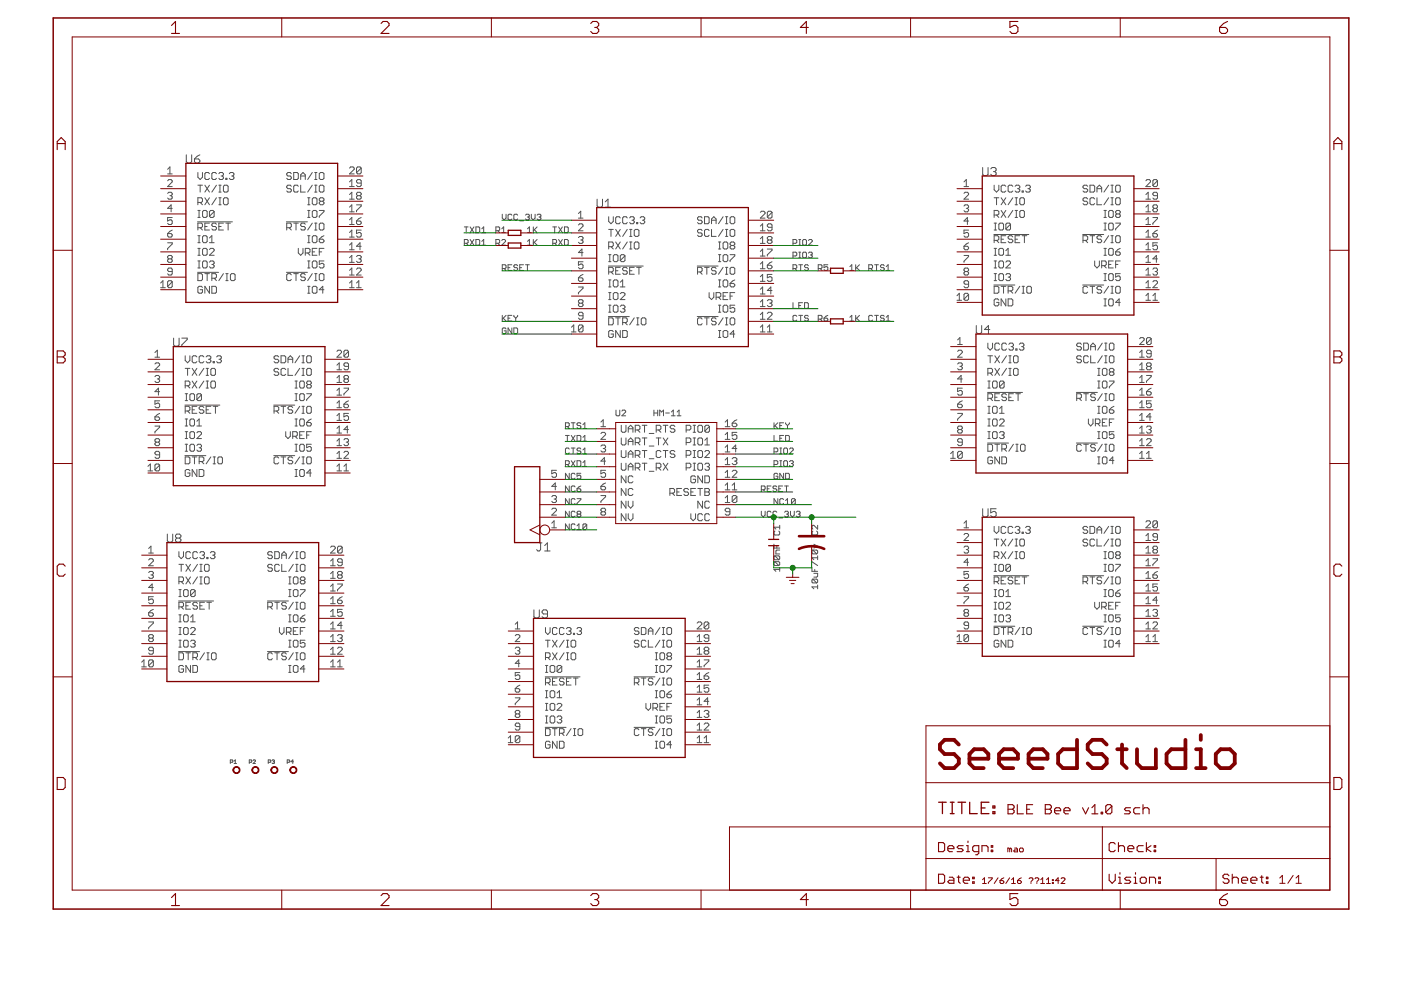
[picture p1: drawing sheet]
<?xml version="1.0" encoding="utf-8"?>
<!DOCTYPE eagle SYSTEM "eagle.dtd">
<eagle version="6.4">
<drawing>
<settings>
<setting alwaysvectorfont="yes"/>
<setting verticaltext="up"/>
</settings>
<grid distance="50" unitdist="mil" unit="mil" style="lines" multiple="1" display="yes" altdistance="25" altunitdist="mil" altunit="mil"/>
<schematic xreflabel="%F%N/%S.%C%R" xrefpart="/%S.%C%R">
<libraries>
<library name="moudle">
<symbols>
<symbol name="SEEEDSTUDIO_SCH_FRAME">
<wire x1="135.89" y1="3.81" x2="175.387" y2="3.81" width="0.1016" layer="94"/>
<wire x1="175.387" y1="3.81" x2="210.82" y2="3.81" width="0.1016" layer="94"/>
<wire x1="210.82" y1="3.81" x2="233.68" y2="3.81" width="0.1016" layer="94"/>
<wire x1="233.68" y1="3.81" x2="256.54" y2="3.81" width="0.1016" layer="94"/>
<wire x1="256.54" y1="3.81" x2="256.54" y2="10.16" width="0.1016" layer="94"/>
<wire x1="256.54" y1="10.16" x2="256.54" y2="16.51" width="0.1016" layer="94"/>
<wire x1="256.54" y1="16.51" x2="256.54" y2="25.4" width="0.1016" layer="94"/>
<wire x1="256.54" y1="25.4" x2="256.54" y2="36.83" width="0.1016" layer="94"/>
<wire x1="135.89" y1="3.81" x2="135.89" y2="10.16" width="0.1016" layer="94"/>
<wire x1="135.89" y1="10.16" x2="135.89" y2="16.51" width="0.1016" layer="94"/>
<wire x1="175.387" y1="36.83" x2="256.54" y2="36.83" width="0.1016" layer="94"/>
<wire x1="210.82" y1="3.81" x2="210.82" y2="10.16" width="0.1016" layer="94"/>
<wire x1="210.82" y1="10.16" x2="233.68" y2="10.16" width="0.1016" layer="94"/>
<wire x1="233.68" y1="10.16" x2="256.54" y2="10.16" width="0.1016" layer="94"/>
<wire x1="210.82" y1="10.16" x2="175.387" y2="10.16" width="0.1016" layer="94"/>
<wire x1="175.387" y1="10.16" x2="175.387" y2="3.81" width="0.1016" layer="94"/>
<wire x1="175.387" y1="10.16" x2="175.387" y2="16.51" width="0.1016" layer="94"/>
<wire x1="175.387" y1="16.51" x2="210.82" y2="16.51" width="0.1016" layer="94"/>
<wire x1="210.82" y1="16.51" x2="256.54" y2="16.51" width="0.1016" layer="94"/>
<wire x1="175.387" y1="16.51" x2="175.387" y2="25.4" width="0.1016" layer="94"/>
<wire x1="175.387" y1="25.4" x2="256.54" y2="25.4" width="0.1016" layer="94"/>
<wire x1="175.387" y1="25.4" x2="175.387" y2="36.83" width="0.1016" layer="94"/>
<text x="191.77" y="19.05" size="2.032" layer="94" font="vector" ratio="10">&gt;DRAWING_NAME</text>
<text x="246.38" y="5.08" size="1.778" layer="94" font="vector" ratio="10">&gt;SHEET</text>
<text x="234.95" y="5.08" size="2.032" layer="94" font="vector" ratio="10">Sheet:</text>
<text x="177.8" y="27.94" size="6.4516" layer="94" ratio="12">SeeedStudio</text>
<text x="177.8" y="19.05" size="2.54" layer="94" ratio="10">TITLE:</text>
<text x="177.8" y="11.43" size="2.032" layer="94" ratio="10">Design:</text>
<wire x1="210.82" y1="10.16" x2="210.82" y2="16.51" width="0.1016" layer="94"/>
<text x="212.09" y="11.43" size="2.032" layer="94" ratio="10">Check:</text>
<text x="177.8" y="5.08" size="2.032" layer="94" ratio="10">Date:</text>
<wire x1="135.89" y1="16.51" x2="175.26" y2="16.51" width="0.1016" layer="94"/>
<wire x1="233.68" y1="3.81" x2="233.68" y2="10.16" width="0.1016" layer="94"/>
<text x="212.09" y="5.08" size="2.032" layer="94" ratio="10">Vision:</text>
<frame x1="0" y1="0" x2="260.35" y2="179.07" columns="6" rows="4" layer="94"/>
<text x="186.69" y="5.08" size="1.27" layer="94" ratio="10">&gt;Last_date_time</text>
</symbol>
<symbol name="OPEN_BEE">
<wire x1="-15.24" y1="13.97" x2="15.24" y2="13.97" width="0.254" layer="94"/>
<wire x1="15.24" y1="13.97" x2="15.24" y2="-13.97" width="0.254" layer="94"/>
<wire x1="15.24" y1="-13.97" x2="-15.24" y2="-13.97" width="0.254" layer="94"/>
<wire x1="-15.24" y1="-13.97" x2="-15.24" y2="13.97" width="0.254" layer="94"/>
<text x="-15.24" y="13.97" size="1.778" layer="95">&gt;NAME</text>
<text x="5.08" y="13.97" size="1.778" layer="95">&gt;VALUE</text>
<pin name="VCC3.3" x="-20.32" y="11.43" length="middle"/>
<pin name="TX/IO" x="-20.32" y="8.89" length="middle"/>
<pin name="RX/IO" x="-20.32" y="6.35" length="middle"/>
<pin name="IO0" x="-20.32" y="3.81" length="middle"/>
<pin name="!RESET" x="-20.32" y="1.27" length="middle"/>
<pin name="IO1" x="-20.32" y="-1.27" length="middle"/>
<pin name="IO2" x="-20.32" y="-3.81" length="middle"/>
<pin name="IO3" x="-20.32" y="-6.35" length="middle"/>
<pin name="!DTR!/IO" x="-20.32" y="-8.89" length="middle"/>
<pin name="GND" x="-20.32" y="-11.43" length="middle"/>
<pin name="IO4" x="20.32" y="-11.43" length="middle" rot="R180"/>
<pin name="!CTS!/IO" x="20.32" y="-8.89" length="middle" rot="R180"/>
<pin name="IO5" x="20.32" y="-6.35" length="middle" rot="R180"/>
<pin name="VREF" x="20.32" y="-3.81" length="middle" rot="R180"/>
<pin name="IO6" x="20.32" y="-1.27" length="middle" rot="R180"/>
<pin name="!RTS!/IO" x="20.32" y="1.27" length="middle" rot="R180"/>
<pin name="IO7" x="20.32" y="3.81" length="middle" rot="R180"/>
<pin name="IO8" x="20.32" y="6.35" length="middle" rot="R180"/>
<pin name="SCL/IO" x="20.32" y="8.89" length="middle" rot="R180"/>
<pin name="SDA/IO" x="20.32" y="11.43" length="middle" rot="R180"/>
</symbol>
</symbols>
<devicesets>
<deviceset name="SEEEDSTUDIO_SCH_FRAME">
<gates>
<gate name="G$1" symbol="SEEEDSTUDIO_SCH_FRAME" x="0" y="0"/>
</gates>
<devices>
<device name="">
<technologies>
<technology name=""/>
</technologies>
</device>
</devices>
</deviceset>
<deviceset name="BEE-OPENBEE" prefix="U" uservalue="yes">
<gates>
<gate name="G$1" symbol="OPEN_BEE" x="0" y="0"/>
</gates>
<devices>
<device name="-SMD" package="20P-SMD-2.0-PRO">
<connects>
<connect gate="G$1" pin="!CTS!/IO" pad="12"/>
<connect gate="G$1" pin="!DTR!/IO" pad="9"/>
<connect gate="G$1" pin="!RESET" pad="5"/>
<connect gate="G$1" pin="!RTS!/IO" pad="16"/>
<connect gate="G$1" pin="GND" pad="10"/>
<connect gate="G$1" pin="IO0" pad="4"/>
<connect gate="G$1" pin="IO1" pad="6"/>
<connect gate="G$1" pin="IO2" pad="7"/>
<connect gate="G$1" pin="IO3" pad="8"/>
<connect gate="G$1" pin="IO4" pad="11"/>
<connect gate="G$1" pin="IO5" pad="13"/>
<connect gate="G$1" pin="IO6" pad="15"/>
<connect gate="G$1" pin="IO7" pad="17"/>
<connect gate="G$1" pin="IO8" pad="18"/>
<connect gate="G$1" pin="RX/IO" pad="3"/>
<connect gate="G$1" pin="SCL/IO" pad="19"/>
<connect gate="G$1" pin="SDA/IO" pad="20"/>
<connect gate="G$1" pin="TX/IO" pad="2"/>
<connect gate="G$1" pin="VCC3.3" pad="1"/>
<connect gate="G$1" pin="VREF" pad="14"/>
</connects>
<technologies>
<technology name=""/>
</technologies>
</device>
<device name="-PRO" package="20P-DIP-2.0-PRO">
<connects>
<connect gate="G$1" pin="!CTS!/IO" pad="12"/>
<connect gate="G$1" pin="!DTR!/IO" pad="9"/>
<connect gate="G$1" pin="!RESET" pad="5"/>
<connect gate="G$1" pin="!RTS!/IO" pad="16"/>
<connect gate="G$1" pin="GND" pad="10"/>
<connect gate="G$1" pin="IO0" pad="4"/>
<connect gate="G$1" pin="IO1" pad="6"/>
<connect gate="G$1" pin="IO2" pad="7"/>
<connect gate="G$1" pin="IO3" pad="8"/>
<connect gate="G$1" pin="IO4" pad="11"/>
<connect gate="G$1" pin="IO5" pad="13"/>
<connect gate="G$1" pin="IO6" pad="15"/>
<connect gate="G$1" pin="IO7" pad="17"/>
<connect gate="G$1" pin="IO8" pad="18"/>
<connect gate="G$1" pin="RX/IO" pad="3"/>
<connect gate="G$1" pin="SCL/IO" pad="19"/>
<connect gate="G$1" pin="SDA/IO" pad="20"/>
<connect gate="G$1" pin="TX/IO" pad="2"/>
<connect gate="G$1" pin="VCC3.3" pad="1"/>
<connect gate="G$1" pin="VREF" pad="14"/>
</connects>
<technologies>
<technology name=""/>
</technologies>
</device>
<device name="-DIP" package="20P-DIP-2.0">
<connects>
<connect gate="G$1" pin="!CTS!/IO" pad="12"/>
<connect gate="G$1" pin="!DTR!/IO" pad="9"/>
<connect gate="G$1" pin="!RESET" pad="5"/>
<connect gate="G$1" pin="!RTS!/IO" pad="16"/>
<connect gate="G$1" pin="GND" pad="10"/>
<connect gate="G$1" pin="IO0" pad="4"/>
<connect gate="G$1" pin="IO1" pad="6"/>
<connect gate="G$1" pin="IO2" pad="7"/>
<connect gate="G$1" pin="IO3" pad="8"/>
<connect gate="G$1" pin="IO4" pad="11"/>
<connect gate="G$1" pin="IO5" pad="13"/>
<connect gate="G$1" pin="IO6" pad="15"/>
<connect gate="G$1" pin="IO7" pad="17"/>
<connect gate="G$1" pin="IO8" pad="18"/>
<connect gate="G$1" pin="RX/IO" pad="3"/>
<connect gate="G$1" pin="SCL/IO" pad="19"/>
<connect gate="G$1" pin="SDA/IO" pad="20"/>
<connect gate="G$1" pin="TX/IO" pad="2"/>
<connect gate="G$1" pin="VCC3.3" pad="1"/>
<connect gate="G$1" pin="VREF" pad="14"/>
</connects>
<technologies>
<technology name=""/>
</technologies>
</device>
<device name="'SILK'" package="20-DIP-2.0-W/-SILK">
<connects>
<connect gate="G$1" pin="!CTS!/IO" pad="12"/>
<connect gate="G$1" pin="!DTR!/IO" pad="9"/>
<connect gate="G$1" pin="!RESET" pad="5"/>
<connect gate="G$1" pin="!RTS!/IO" pad="16"/>
<connect gate="G$1" pin="GND" pad="10"/>
<connect gate="G$1" pin="IO0" pad="4"/>
<connect gate="G$1" pin="IO1" pad="6"/>
<connect gate="G$1" pin="IO2" pad="7"/>
<connect gate="G$1" pin="IO3" pad="8"/>
<connect gate="G$1" pin="IO4" pad="11"/>
<connect gate="G$1" pin="IO5" pad="13"/>
<connect gate="G$1" pin="IO6" pad="15"/>
<connect gate="G$1" pin="IO7" pad="17"/>
<connect gate="G$1" pin="IO8" pad="18"/>
<connect gate="G$1" pin="RX/IO" pad="3"/>
<connect gate="G$1" pin="SCL/IO" pad="19"/>
<connect gate="G$1" pin="SDA/IO" pad="20"/>
<connect gate="G$1" pin="TX/IO" pad="2"/>
<connect gate="G$1" pin="VCC3.3" pad="1"/>
<connect gate="G$1" pin="VREF" pad="14"/>
</connects>
<technologies>
<technology name=""/>
</technologies>
</device>
</devices>
</deviceset>
</devicesets>
</library>
<library name="template">
<symbols>
<symbol name="HM-11">
<pin name="UART_RTS" x="-13.97" y="8.89" length="short"/>
<pin name="UART_TX" x="-13.97" y="6.35" length="short"/>
<pin name="UART_CTS" x="-13.97" y="3.81" length="short"/>
<pin name="UART_RX" x="-13.97" y="1.27" length="short"/>
<pin name="NC" x="-13.97" y="-1.27" length="short"/>
<pin name="NC@1" x="-13.97" y="-3.81" length="short"/>
<pin name="NV@2" x="-13.97" y="-6.35" length="short"/>
<pin name="NV@3" x="-13.97" y="-8.89" length="short"/>
<pin name="VCC" x="13.97" y="-8.89" length="short" rot="R180"/>
<pin name="NC@4" x="13.97" y="-6.35" length="short" rot="R180"/>
<pin name="RESETB" x="13.97" y="-3.81" length="short" rot="R180"/>
<pin name="GND" x="13.97" y="-1.27" length="short" rot="R180"/>
<pin name="PIO3" x="13.97" y="1.27" length="short" rot="R180"/>
<pin name="PIO2" x="13.97" y="3.81" length="short" rot="R180"/>
<pin name="PIO1" x="13.97" y="6.35" length="short" rot="R180"/>
<pin name="PIO0" x="13.97" y="8.89" length="short" rot="R180"/>
<wire x1="-10.16" y1="10.16" x2="10.16" y2="10.16" width="0.1524" layer="94"/>
<wire x1="10.16" y1="10.16" x2="10.16" y2="8.89" width="0.1524" layer="94"/>
<wire x1="10.16" y1="8.89" x2="10.16" y2="6.35" width="0.1524" layer="94"/>
<wire x1="10.16" y1="6.35" x2="10.16" y2="3.81" width="0.1524" layer="94"/>
<wire x1="10.16" y1="3.81" x2="10.16" y2="1.27" width="0.1524" layer="94"/>
<wire x1="10.16" y1="1.27" x2="10.16" y2="-1.27" width="0.1524" layer="94"/>
<wire x1="10.16" y1="-1.27" x2="10.16" y2="-3.81" width="0.1524" layer="94"/>
<wire x1="10.16" y1="-3.81" x2="10.16" y2="-6.35" width="0.1524" layer="94"/>
<wire x1="10.16" y1="-6.35" x2="10.16" y2="-8.89" width="0.1524" layer="94"/>
<wire x1="10.16" y1="-8.89" x2="10.16" y2="-10.16" width="0.1524" layer="94"/>
<wire x1="10.16" y1="-10.16" x2="-10.16" y2="-10.16" width="0.1524" layer="94"/>
<wire x1="-10.16" y1="-10.16" x2="-10.16" y2="-8.89" width="0.1524" layer="94"/>
<wire x1="-10.16" y1="-8.89" x2="-10.16" y2="-6.35" width="0.1524" layer="94"/>
<wire x1="-10.16" y1="-6.35" x2="-10.16" y2="-3.81" width="0.1524" layer="94"/>
<wire x1="-10.16" y1="-3.81" x2="-10.16" y2="-1.27" width="0.1524" layer="94"/>
<wire x1="-10.16" y1="-1.27" x2="-10.16" y2="1.27" width="0.1524" layer="94"/>
<wire x1="-10.16" y1="1.27" x2="-10.16" y2="3.81" width="0.1524" layer="94"/>
<wire x1="-10.16" y1="3.81" x2="-10.16" y2="6.35" width="0.1524" layer="94"/>
<wire x1="-10.16" y1="6.35" x2="-10.16" y2="8.89" width="0.1524" layer="94"/>
<wire x1="-10.16" y1="8.89" x2="-10.16" y2="10.16" width="0.1524" layer="94"/>
<wire x1="-11.43" y1="8.89" x2="-10.16" y2="8.89" width="0.1524" layer="94"/>
<wire x1="-11.43" y1="6.35" x2="-10.16" y2="6.35" width="0.1524" layer="94"/>
<wire x1="-11.43" y1="3.81" x2="-10.16" y2="3.81" width="0.1524" layer="94"/>
<wire x1="-11.43" y1="1.27" x2="-10.16" y2="1.27" width="0.1524" layer="94"/>
<wire x1="-11.43" y1="-1.27" x2="-10.16" y2="-1.27" width="0.1524" layer="94"/>
<wire x1="-11.43" y1="-3.81" x2="-10.16" y2="-3.81" width="0.1524" layer="94"/>
<wire x1="-11.43" y1="-6.35" x2="-10.16" y2="-6.35" width="0.1524" layer="94"/>
<wire x1="-11.43" y1="-8.89" x2="-10.16" y2="-8.89" width="0.1524" layer="94"/>
<wire x1="10.16" y1="-8.89" x2="11.43" y2="-8.89" width="0.1524" layer="94"/>
<wire x1="10.16" y1="-6.35" x2="11.43" y2="-6.35" width="0.1524" layer="94"/>
<wire x1="10.16" y1="-3.81" x2="11.43" y2="-3.81" width="0.1524" layer="94"/>
<wire x1="10.16" y1="-1.27" x2="11.43" y2="-1.27" width="0.1524" layer="94"/>
<wire x1="10.16" y1="1.27" x2="11.43" y2="1.27" width="0.1524" layer="94"/>
<wire x1="10.16" y1="3.81" x2="11.43" y2="3.81" width="0.1524" layer="94"/>
<wire x1="10.16" y1="6.35" x2="11.43" y2="6.35" width="0.1524" layer="94"/>
<wire x1="10.16" y1="8.89" x2="11.43" y2="8.89" width="0.1524" layer="94"/>
<text x="-10.16" y="11.43" size="1.27" layer="95" ratio="10">&gt;NAME</text>
<text x="-2.54" y="11.43" size="1.27" layer="96" ratio="10">&gt;VALUE</text>
</symbol>
</symbols>
<devicesets>
<deviceset name="HM-11" prefix="U" uservalue="yes">
<gates>
<gate name="G$1" symbol="HM-11" x="0" y="0"/>
</gates>
<devices>
<device name="" package="16P-18.5X13.5X0.8">
<connects>
<connect gate="G$1" pin="GND" pad="12"/>
<connect gate="G$1" pin="NC" pad="5"/>
<connect gate="G$1" pin="NC@1" pad="6"/>
<connect gate="G$1" pin="NC@4" pad="10"/>
<connect gate="G$1" pin="NV@2" pad="7"/>
<connect gate="G$1" pin="NV@3" pad="8"/>
<connect gate="G$1" pin="PIO0" pad="16"/>
<connect gate="G$1" pin="PIO1" pad="15"/>
<connect gate="G$1" pin="PIO2" pad="14"/>
<connect gate="G$1" pin="PIO3" pad="13"/>
<connect gate="G$1" pin="RESETB" pad="11"/>
<connect gate="G$1" pin="UART_CTS" pad="3"/>
<connect gate="G$1" pin="UART_RTS" pad="1"/>
<connect gate="G$1" pin="UART_RX" pad="4"/>
<connect gate="G$1" pin="UART_TX" pad="2"/>
<connect gate="G$1" pin="VCC" pad="9"/>
</connects>
<technologies>
<technology name=""/>
</technologies>
</device>
</devices>
</deviceset>
</devicesets>
</library>
<library name="Discrete">
<symbols>
<symbol name="R">
<wire x1="-1.27" y1="0.508" x2="1.27" y2="0.508" width="0.254" layer="94"/>
<wire x1="1.27" y1="0.508" x2="1.27" y2="-0.508" width="0.254" layer="94"/>
<wire x1="1.27" y1="-0.508" x2="-1.27" y2="-0.508" width="0.254" layer="94"/>
<wire x1="-1.27" y1="-0.508" x2="-1.27" y2="0.508" width="0.254" layer="94"/>
<text x="-3.81" y="0" size="1.27" layer="95" ratio="10">&gt;name</text>
<text x="2.54" y="0" size="1.27" layer="96" ratio="10">&gt;value</text>
<pin name="1" x="-3.81" y="0" visible="off" length="short" direction="pas" swaplevel="1"/>
<pin name="2" x="3.81" y="0" visible="off" length="short" direction="pas" swaplevel="1" rot="R180"/>
</symbol>
<symbol name="CAPACITOR">
<wire x1="-1.27" y1="2.54" x2="-1.27" y2="-2.54" width="0.508" layer="94"/>
<wire x1="1.27" y1="2.54" x2="1.27" y2="-2.54" width="0.508" layer="94" curve="47.924978"/>
<wire x1="1.27" y1="0" x2="0.635" y2="0" width="0.1524" layer="94"/>
<text x="-2.54" y="0" size="1.27" layer="93" ratio="10">+</text>
<text x="-3.81" y="0" size="1.27" layer="95" ratio="10">&gt;name</text>
<text x="0" y="0" size="1.27" layer="96" ratio="10">&gt;value</text>
<text x="1.27" y="0" size="1.27" layer="93" ratio="10">-</text>
<pin name="+" x="-3.81" y="0" visible="off" length="short" direction="pas"/>
<pin name="-" x="3.81" y="0" visible="off" length="short" direction="pas" rot="R180"/>
</symbol>
<symbol name="C">
<wire x1="-0.635" y1="-1.016" x2="-0.635" y2="0" width="0.254" layer="94"/>
<wire x1="-0.635" y1="0" x2="-0.635" y2="1.016" width="0.254" layer="94"/>
<wire x1="0.635" y1="1.016" x2="0.635" y2="0" width="0.254" layer="94"/>
<wire x1="0.635" y1="0" x2="0.635" y2="-1.016" width="0.254" layer="94"/>
<wire x1="-1.27" y1="0" x2="-0.635" y2="0" width="0.1524" layer="94"/>
<wire x1="0.635" y1="0" x2="1.27" y2="0" width="0.1524" layer="94"/>
<text x="-3.81" y="0" size="1.27" layer="95">&gt;name</text>
<text x="0" y="0" size="1.27" layer="96">&gt;value</text>
<pin name="1" x="-3.81" y="0" visible="off" length="short" direction="pas" swaplevel="1"/>
<pin name="2" x="3.81" y="0" visible="off" length="short" direction="pas" swaplevel="1" rot="R180"/>
</symbol>
<symbol name="MARK">
<circle x="0" y="0" radius="0.635" width="0.1524" layer="94"/>
<text x="-1.27" y="1.27" size="0.8128" layer="95" ratio="10">&gt;name</text>
</symbol>
</symbols>
<devicesets>
<deviceset name="R*" prefix="R" uservalue="yes">
<gates>
<gate name="R" symbol="R" x="0" y="0" swaplevel="1"/>
</gates>
<devices>
<device name="-0204/5" package="R0204/5">
<connects>
<connect gate="R" pin="1" pad="1"/>
<connect gate="R" pin="2" pad="2"/>
</connects>
<technologies>
<technology name=""/>
</technologies>
</device>
<device name="-0204/7" package="R0204/7">
<connects>
<connect gate="R" pin="1" pad="1"/>
<connect gate="R" pin="2" pad="2"/>
</connects>
<technologies>
<technology name=""/>
</technologies>
</device>
<device name="-0204V" package="R0204V">
<connects>
<connect gate="R" pin="1" pad="1"/>
<connect gate="R" pin="2" pad="2"/>
</connects>
<technologies>
<technology name=""/>
</technologies>
</device>
<device name="-0207/10" package="R0207/10">
<connects>
<connect gate="R" pin="1" pad="1"/>
<connect gate="R" pin="2" pad="2"/>
</connects>
<technologies>
<technology name=""/>
</technologies>
</device>
<device name="-0207/12" package="R0207/12">
<connects>
<connect gate="R" pin="1" pad="1"/>
<connect gate="R" pin="2" pad="2"/>
</connects>
<technologies>
<technology name=""/>
</technologies>
</device>
<device name="-0207/2V" package="R0207V">
<connects>
<connect gate="R" pin="1" pad="1"/>
<connect gate="R" pin="2" pad="2"/>
</connects>
<technologies>
<technology name=""/>
</technologies>
</device>
<device name="-0207/5V" package="R0207/5">
<connects>
<connect gate="R" pin="1" pad="1"/>
<connect gate="R" pin="2" pad="2"/>
</connects>
<technologies>
<technology name=""/>
</technologies>
</device>
<device name="-0207/7" package="R0207/7">
<connects>
<connect gate="R" pin="1" pad="1"/>
<connect gate="R" pin="2" pad="2"/>
</connects>
<technologies>
<technology name=""/>
</technologies>
</device>
<device name="-0309/10" package="R0309/10">
<connects>
<connect gate="R" pin="1" pad="1"/>
<connect gate="R" pin="2" pad="2"/>
</connects>
<technologies>
<technology name=""/>
</technologies>
</device>
<device name="-0309/12" package="R0309/12">
<connects>
<connect gate="R" pin="1" pad="1"/>
<connect gate="R" pin="2" pad="2"/>
</connects>
<technologies>
<technology name=""/>
</technologies>
</device>
<device name="-0309/15" package="R0309/15">
<connects>
<connect gate="R" pin="1" pad="1"/>
<connect gate="R" pin="2" pad="2"/>
</connects>
<technologies>
<technology name=""/>
</technologies>
</device>
<device name="-0309/20" package="R0309/20">
<connects>
<connect gate="R" pin="1" pad="1"/>
<connect gate="R" pin="2" pad="2"/>
</connects>
<technologies>
<technology name=""/>
</technologies>
</device>
<device name="-0309V" package="R0309V">
<connects>
<connect gate="R" pin="1" pad="1"/>
<connect gate="R" pin="2" pad="2"/>
</connects>
<technologies>
<technology name=""/>
</technologies>
</device>
<device name="-1206" package="R1206">
<connects>
<connect gate="R" pin="1" pad="1"/>
<connect gate="R" pin="2" pad="2"/>
</connects>
<technologies>
<technology name=""/>
</technologies>
</device>
<device name="-2512" package="R2512">
<connects>
<connect gate="R" pin="1" pad="1"/>
<connect gate="R" pin="2" pad="2"/>
</connects>
<technologies>
<technology name=""/>
</technologies>
</device>
<device name="-0821/27-5W" package="R0821/27">
<connects>
<connect gate="R" pin="1" pad="P$1"/>
<connect gate="R" pin="2" pad="P$2"/>
</connects>
<technologies>
<technology name=""/>
</technologies>
</device>
<device name="-0204SMD" package="R0204SMD">
<connects>
<connect gate="R" pin="1" pad="1"/>
<connect gate="R" pin="2" pad="2"/>
</connects>
<technologies>
<technology name=""/>
</technologies>
</device>
<device name="-0207SMD" package="R0207SMD">
<connects>
<connect gate="R" pin="1" pad="1"/>
<connect gate="R" pin="2" pad="2"/>
</connects>
<technologies>
<technology name=""/>
</technologies>
</device>
<device name="-0515" package="R0515/20.4">
<connects>
<connect gate="R" pin="1" pad="P$1"/>
<connect gate="R" pin="2" pad="P$2"/>
</connects>
<technologies>
<technology name=""/>
</technologies>
</device>
<device name="-0824/26-5W" package="R0824/26">
<connects>
<connect gate="R" pin="1" pad="1"/>
<connect gate="R" pin="2" pad="2"/>
</connects>
<technologies>
<technology name=""/>
</technologies>
</device>
<device name="-7519" package="R7519/60.4">
<connects>
<connect gate="R" pin="1" pad="1 2"/>
<connect gate="R" pin="2" pad="3 4"/>
</connects>
<technologies>
<technology name=""/>
</technologies>
</device>
<device name="-0402" package="R0402">
<connects>
<connect gate="R" pin="1" pad="1"/>
<connect gate="R" pin="2" pad="2"/>
</connects>
<technologies>
<technology name=""/>
</technologies>
</device>
<device name="-0603" package="R0603">
<connects>
<connect gate="R" pin="1" pad="1"/>
<connect gate="R" pin="2" pad="2"/>
</connects>
<technologies>
<technology name=""/>
</technologies>
</device>
<device name="-0805" package="R0805">
<connects>
<connect gate="R" pin="1" pad="1"/>
<connect gate="R" pin="2" pad="2"/>
</connects>
<technologies>
<technology name=""/>
</technologies>
</device>
</devices>
</deviceset>
<deviceset name="CAP*" prefix="C" uservalue="yes">
<gates>
<gate name="C" symbol="CAPACITOR" x="0" y="0"/>
</gates>
<devices>
<device name="-ELECTRO-A" package="ELECTRO-SMD-A-3.8MM">
<connects>
<connect gate="C" pin="+" pad="+"/>
<connect gate="C" pin="-" pad="-"/>
</connects>
<technologies>
<technology name=""/>
</technologies>
</device>
<device name="-ELECTRO-B" package="ELECTRO-SMD-B-4.8MM">
<connects>
<connect gate="C" pin="+" pad="+"/>
<connect gate="C" pin="-" pad="-"/>
</connects>
<technologies>
<technology name=""/>
</technologies>
</device>
<device name="-ELECTRO-C" package="ELECTRO-SMD-C-6MM">
<connects>
<connect gate="C" pin="+" pad="+"/>
<connect gate="C" pin="-" pad="-"/>
</connects>
<technologies>
<technology name=""/>
</technologies>
</device>
<device name="-ELECTRO-E" package="ELECTRO-SMD-E-7.8MM">
<connects>
<connect gate="C" pin="+" pad="+"/>
<connect gate="C" pin="-" pad="-"/>
</connects>
<technologies>
<technology name=""/>
</technologies>
</device>
<device name="-ELECTRO-F" package="ELECTRO-SMD-F-9.6MM">
<connects>
<connect gate="C" pin="+" pad="+"/>
<connect gate="C" pin="-" pad="-"/>
</connects>
<technologies>
<technology name=""/>
</technologies>
</device>
<device name="-ELECTRO-G" package="ELECTRO-SMD-G-10MM">
<connects>
<connect gate="C" pin="+" pad="+"/>
<connect gate="C" pin="-" pad="-"/>
</connects>
<technologies>
<technology name=""/>
</technologies>
</device>
<device name="-ELECTRO-D" package="ELECTRO-SMD-D-5.6MM">
<connects>
<connect gate="C" pin="+" pad="+"/>
<connect gate="C" pin="-" pad="-"/>
</connects>
<technologies>
<technology name=""/>
</technologies>
</device>
<device name="-AVX-A" package="AVX-A">
<connects>
<connect gate="C" pin="+" pad="+"/>
<connect gate="C" pin="-" pad="-"/>
</connects>
<technologies>
<technology name=""/>
</technologies>
</device>
<device name="-AVX-B" package="AVX-B">
<connects>
<connect gate="C" pin="+" pad="+"/>
<connect gate="C" pin="-" pad="-"/>
</connects>
<technologies>
<technology name=""/>
</technologies>
</device>
<device name="-AVX-C" package="AVX-C">
<connects>
<connect gate="C" pin="+" pad="+"/>
<connect gate="C" pin="-" pad="-"/>
</connects>
<technologies>
<technology name=""/>
</technologies>
</device>
<device name="-AVX-D" package="AVX-D">
<connects>
<connect gate="C" pin="+" pad="+"/>
<connect gate="C" pin="-" pad="-"/>
</connects>
<technologies>
<technology name=""/>
</technologies>
</device>
<device name="-AVX-E" package="AVX-E">
<connects>
<connect gate="C" pin="+" pad="+"/>
<connect gate="C" pin="-" pad="-"/>
</connects>
<technologies>
<technology name=""/>
</technologies>
</device>
<device name="-AVX-V" package="AVX-V">
<connects>
<connect gate="C" pin="+" pad="+"/>
<connect gate="C" pin="-" pad="-"/>
</connects>
<technologies>
<technology name=""/>
</technologies>
</device>
<device name="-UC20/5.08" package="ELECTRO-20.5MM">
<connects>
<connect gate="C" pin="+" pad="+"/>
<connect gate="C" pin="-" pad="-"/>
</connects>
<technologies>
<technology name=""/>
</technologies>
</device>
<device name="-UC13/5.08" package="ELECTRO-13.5MM">
<connects>
<connect gate="C" pin="+" pad="+"/>
<connect gate="C" pin="-" pad="-"/>
</connects>
<technologies>
<technology name=""/>
</technologies>
</device>
<device name="-1210" package="1210">
<connects>
<connect gate="C" pin="+" pad="+"/>
<connect gate="C" pin="-" pad="-"/>
</connects>
<technologies>
<technology name=""/>
</technologies>
</device>
<device name="-D11.36/5.08" package="ELECTRO-11.36MM">
<connects>
<connect gate="C" pin="+" pad="+"/>
<connect gate="C" pin="-" pad="-"/>
</connects>
<technologies>
<technology name=""/>
</technologies>
</device>
<device name="-D8.6/3.81" package="ELECTRO-8.6MM">
<connects>
<connect gate="C" pin="+" pad="+"/>
<connect gate="C" pin="-" pad="-"/>
</connects>
<technologies>
<technology name=""/>
</technologies>
</device>
<device name="-2512" package="2512L">
<connects>
<connect gate="C" pin="+" pad="+"/>
<connect gate="C" pin="-" pad="-"/>
</connects>
<technologies>
<technology name=""/>
</technologies>
</device>
<device name="-D5.3/2.0" package="ELECTRO-5.3MM">
<connects>
<connect gate="C" pin="+" pad="+"/>
<connect gate="C" pin="-" pad="-"/>
</connects>
<technologies>
<technology name=""/>
</technologies>
</device>
<device name="-D20.5/5.1" package="ELECTROLYTIC-20.5MM">
<connects>
<connect gate="C" pin="+" pad="+"/>
<connect gate="C" pin="-" pad="-"/>
</connects>
<technologies>
<technology name=""/>
</technologies>
</device>
<device name="-D8.2/3.05" package="ELECTRO-8.2MM">
<connects>
<connect gate="C" pin="+" pad="1"/>
<connect gate="C" pin="-" pad="2"/>
</connects>
<technologies>
<technology name=""/>
</technologies>
</device>
</devices>
</deviceset>
<deviceset name="C*" prefix="C" uservalue="yes">
<gates>
<gate name="C" symbol="C" x="0" y="0" swaplevel="1"/>
</gates>
<devices>
<device name="-0402" package="C0402">
<connects>
<connect gate="C" pin="1" pad="1"/>
<connect gate="C" pin="2" pad="2"/>
</connects>
<technologies>
<technology name=""/>
</technologies>
</device>
<device name="-0603" package="C0603">
<connects>
<connect gate="C" pin="1" pad="1"/>
<connect gate="C" pin="2" pad="2"/>
</connects>
<technologies>
<technology name=""/>
</technologies>
</device>
<device name="-0805" package="C0805">
<connects>
<connect gate="C" pin="1" pad="1"/>
<connect gate="C" pin="2" pad="2"/>
</connects>
<technologies>
<technology name=""/>
</technologies>
</device>
<device name="-0512" package="C0512/10.18">
<connects>
<connect gate="C" pin="1" pad="P$1"/>
<connect gate="C" pin="2" pad="P$2"/>
</connects>
<technologies>
<technology name=""/>
</technologies>
</device>
<device name="'2.54'" package="CERAMIC-2.54">
<connects>
<connect gate="C" pin="1" pad="1"/>
<connect gate="C" pin="2" pad="2"/>
</connects>
<technologies>
<technology name=""/>
</technologies>
</device>
<device name="'5.08'" package="CERAMIC-5.08">
<connects>
<connect gate="C" pin="1" pad="1"/>
<connect gate="C" pin="2" pad="2"/>
</connects>
<technologies>
<technology name=""/>
</technologies>
</device>
<device name="-1206" package="C1206">
<connects>
<connect gate="C" pin="1" pad="1"/>
<connect gate="C" pin="2" pad="2"/>
</connects>
<technologies>
<technology name=""/>
</technologies>
</device>
<device name="-1210" package="C1210">
<connects>
<connect gate="C" pin="1" pad="1"/>
<connect gate="C" pin="2" pad="2"/>
</connects>
<technologies>
<technology name=""/>
</technologies>
</device>
</devices>
</deviceset>
<deviceset name="PAD-MARK" prefix="P" uservalue="yes">
<gates>
<gate name="G$1" symbol="MARK" x="0" y="0"/>
</gates>
<devices>
<device name="" package="ROUND-MARK-1.0">
<technologies>
<technology name="">
<attribute name="PARTNO" value="DNP"/>
</technology>
</technologies>
</device>
</devices>
</deviceset>
</devicesets>
</library>
<library name="Connector ">
<symbols>
<symbol name="CK_1X5">
<wire x1="-2.54" y1="7.62" x2="2.54" y2="7.62" width="0.254" layer="94"/>
<wire x1="2.54" y1="7.62" x2="2.54" y2="-7.62" width="0.254" layer="94"/>
<wire x1="2.54" y1="-7.62" x2="-2.54" y2="-7.62" width="0.254" layer="94"/>
<wire x1="-2.54" y1="-7.62" x2="-2.54" y2="7.62" width="0.254" layer="94"/>
<text x="-5.08" y="7.62" size="1.778" layer="95">&gt;name</text>
<text x="1.27" y="-5.08" size="1.778" layer="96" rot="R90">&gt;value</text>
<pin name="1" x="-7.62" y="5.08" visible="pad" length="middle" function="dotclk"/>
<pin name="2" x="-7.62" y="2.54" visible="pad" length="middle"/>
<pin name="3" x="-7.62" y="0" visible="pad" length="middle"/>
<pin name="4" x="-7.62" y="-2.54" visible="pad" length="middle"/>
<pin name="5" x="-7.62" y="-5.08" visible="pad" length="middle"/>
</symbol>
</symbols>
<devicesets>
<deviceset name="HEADER-5P" prefix="J" uservalue="yes">
<gates>
<gate name="G$1" symbol="CK_1X5" x="0" y="0"/>
</gates>
<devices>
<device name="-2.54" package="5P-2.54">
<connects>
<connect gate="G$1" pin="1" pad="1"/>
<connect gate="G$1" pin="2" pad="2"/>
<connect gate="G$1" pin="3" pad="3"/>
<connect gate="G$1" pin="4" pad="4"/>
<connect gate="G$1" pin="5" pad="5"/>
</connects>
<technologies>
<technology name=""/>
</technologies>
</device>
<device name="-90D" package="5P-2.54-90D">
<connects>
<connect gate="G$1" pin="1" pad="1"/>
<connect gate="G$1" pin="2" pad="2"/>
<connect gate="G$1" pin="3" pad="3"/>
<connect gate="G$1" pin="4" pad="4"/>
<connect gate="G$1" pin="5" pad="5"/>
</connects>
<technologies>
<technology name=""/>
</technologies>
</device>
<device name="-2.0" package="5P-2.0">
<connects>
<connect gate="G$1" pin="1" pad="1"/>
<connect gate="G$1" pin="2" pad="2"/>
<connect gate="G$1" pin="3" pad="3"/>
<connect gate="G$1" pin="4" pad="4"/>
<connect gate="G$1" pin="5" pad="5"/>
</connects>
<technologies>
<technology name=""/>
</technologies>
</device>
<device name="-SMD2.0" package="5P-2.0-SMD">
<connects>
<connect gate="G$1" pin="1" pad="1"/>
<connect gate="G$1" pin="2" pad="2"/>
<connect gate="G$1" pin="3" pad="3"/>
<connect gate="G$1" pin="4" pad="4"/>
<connect gate="G$1" pin="5" pad="5"/>
</connects>
<technologies>
<technology name=""/>
</technologies>
</device>
<device name="-SMD2.54" package="5P-2.54-SMD">
<connects>
<connect gate="G$1" pin="1" pad="1"/>
<connect gate="G$1" pin="2" pad="2"/>
<connect gate="G$1" pin="3" pad="3"/>
<connect gate="G$1" pin="4" pad="4"/>
<connect gate="G$1" pin="5" pad="5"/>
</connects>
<technologies>
<technology name=""/>
</technologies>
</device>
</devices>
</deviceset>
</devicesets>
</library>
<library name="Power or GND ">
<symbols>
<symbol name="GND_POWER">
<wire x1="-1.27" y1="-0.635" x2="0" y2="-0.635" width="0.1524" layer="94"/>
<wire x1="0" y1="-0.635" x2="1.27" y2="-0.635" width="0.1524" layer="94"/>
<wire x1="-0.635" y1="-1.27" x2="0.635" y2="-1.27" width="0.1524" layer="94"/>
<wire x1="-0.3175" y1="-1.905" x2="0.3175" y2="-1.905" width="0.1524" layer="94"/>
<pin name="GND" x="0" y="0" visible="off" length="point" direction="sup" rot="R270"/>
<wire x1="0" y1="0" x2="0" y2="-0.635" width="0.1524" layer="94"/>
<text x="-1.905" y="-3.175" size="0.8128" layer="96">&gt;VALUE</text>
</symbol>
</symbols>
<devicesets>
<deviceset name="GND_POWER" uservalue="yes">
<gates>
<gate name="G$1" symbol="GND_POWER" x="0" y="0"/>
</gates>
<devices>
<device name="">
<technologies>
<technology name=""/>
</technologies>
</device>
</devices>
</deviceset>
</devicesets>
</library>
</libraries>
<attributes>
</attributes>
<variantdefs>
</variantdefs>
<classes>
<class number="0" name="default" width="0.1524" drill="0.3048">
<clearance class="0" value="0.1524"/>
</class>
</classes>
<parts>
<part name="U$28" library="moudle" deviceset="SEEEDSTUDIO_SCH_FRAME" device=""/>
<part name="U1" library="moudle" deviceset="BEE-OPENBEE" device="-DIP"/>
<part name="U2" library="template" deviceset="HM-11" device="" value="HM-11"/>
<part name="R1" library="Discrete" deviceset="R*" device="-0603" value="1K"/>
<part name="R2" library="Discrete" deviceset="R*" device="-0603" value="1K"/>
<part name="C2" library="Discrete" deviceset="CAP*" device="-AVX-A" value="10uF/10v"/>
<part name="U$1" library="Power or GND " deviceset="GND_POWER" device=""/>
<part name="C1" library="Discrete" deviceset="C*" device="-0603" value="100nF"/>
<part name="J1" library="Connector " deviceset="HEADER-5P" device="-2.0"/>
<part name="R5" library="Discrete" deviceset="R*" device="-0603" value="1K"/>
<part name="R6" library="Discrete" deviceset="R*" device="-0603" value="1K"/>
<part name="U3" library="moudle" deviceset="BEE-OPENBEE" device="-DIP"/>
<part name="U4" library="moudle" deviceset="BEE-OPENBEE" device="-DIP"/>
<part name="U5" library="moudle" deviceset="BEE-OPENBEE" device="-DIP"/>
<part name="U6" library="moudle" deviceset="BEE-OPENBEE" device="-DIP"/>
<part name="U7" library="moudle" deviceset="BEE-OPENBEE" device="-DIP"/>
<part name="U8" library="moudle" deviceset="BEE-OPENBEE" device="-DIP"/>
<part name="U9" library="moudle" deviceset="BEE-OPENBEE" device="-DIP"/>
<part name="P1" library="Discrete" deviceset="PAD-MARK" device=""/>
<part name="P2" library="Discrete" deviceset="PAD-MARK" device=""/>
<part name="P3" library="Discrete" deviceset="PAD-MARK" device=""/>
<part name="P4" library="Discrete" deviceset="PAD-MARK" device=""/>
</parts>
<sheets>
<sheet>
<plain>
<text x="307.34" y="44.45" size="1.27" layer="94" ratio="10">mao</text>
</plain>
<instances>
<instance part="U$28" gate="G$1" x="115.57" y="33.02"/>
<instance part="U1" gate="G$1" x="240.03" y="160.02"/>
<instance part="U2" gate="G$1" x="238.76" y="120.65"/>
<instance part="R1" gate="R" x="208.28" y="168.91"/>
<instance part="R2" gate="R" x="208.28" y="166.37"/>
<instance part="C2" gate="C" x="267.97" y="106.68" rot="R270"/>
<instance part="U$1" gate="G$1" x="264.16" y="100.33"/>
<instance part="C1" gate="C" x="260.35" y="106.68" rot="R270"/>
<instance part="J1" gate="G$1" x="210.82" y="114.3" rot="R180"/>
<instance part="R5" gate="R" x="273.05" y="161.29"/>
<instance part="R6" gate="R" x="273.05" y="151.13"/>
<instance part="U3" gate="G$1" x="317.5" y="166.37"/>
<instance part="U4" gate="G$1" x="316.23" y="134.62"/>
<instance part="U5" gate="G$1" x="317.5" y="97.79"/>
<instance part="U6" gate="G$1" x="157.48" y="168.91"/>
<instance part="U7" gate="G$1" x="154.94" y="132.08"/>
<instance part="U8" gate="G$1" x="153.67" y="92.71"/>
<instance part="U9" gate="G$1" x="227.33" y="77.47"/>
<instance part="P1" gate="G$1" x="152.4" y="60.96"/>
<instance part="P2" gate="G$1" x="156.21" y="60.96"/>
<instance part="P3" gate="G$1" x="160.02" y="60.96"/>
<instance part="P4" gate="G$1" x="163.83" y="60.96"/>
</instances>
<busses>
</busses>
<nets>
<net name="VCC_3V3" class="0">
<segment>
<pinref part="U1" gate="G$1" pin="VCC3.3"/>
<wire x1="219.71" y1="171.45" x2="205.74" y2="171.45" width="0.1524" layer="91"/>
<label x="205.74" y="171.45" size="1.27" layer="95" ratio="10"/>
</segment>
<segment>
<pinref part="U2" gate="G$1" pin="VCC"/>
<label x="257.81" y="111.76" size="1.27" layer="95" ratio="10"/>
<wire x1="252.73" y1="111.76" x2="260.35" y2="111.76" width="0.1524" layer="91"/>
<wire x1="260.35" y1="111.76" x2="267.97" y2="111.76" width="0.1524" layer="91"/>
<wire x1="267.97" y1="111.76" x2="276.86" y2="111.76" width="0.1524" layer="91"/>
<wire x1="260.35" y1="110.49" x2="260.35" y2="111.76" width="0.1524" layer="91"/>
<junction x="260.35" y="111.76"/>
<pinref part="C2" gate="C" pin="+"/>
<wire x1="267.97" y1="110.49" x2="267.97" y2="111.76" width="0.1524" layer="91"/>
<junction x="267.97" y="111.76"/>
<pinref part="C1" gate="C" pin="1"/>
</segment>
</net>
<net name="GND" class="0">
<segment>
<pinref part="U1" gate="G$1" pin="GND"/>
<wire x1="219.71" y1="148.59" x2="205.74" y2="148.59" width="0.1524" layer="91"/>
<label x="205.74" y="148.59" size="1.27" layer="95" ratio="10"/>
</segment>
<segment>
<pinref part="U2" gate="G$1" pin="GND"/>
<wire x1="252.73" y1="119.38" x2="264.16" y2="119.38" width="0.1524" layer="91"/>
<label x="260.35" y="119.38" size="1.27" layer="95" ratio="10"/>
</segment>
<segment>
<wire x1="260.35" y1="102.87" x2="260.35" y2="101.6" width="0.1524" layer="91"/>
<pinref part="C2" gate="C" pin="-"/>
<wire x1="260.35" y1="101.6" x2="264.16" y2="101.6" width="0.1524" layer="91"/>
<wire x1="264.16" y1="101.6" x2="267.97" y2="101.6" width="0.1524" layer="91"/>
<wire x1="267.97" y1="101.6" x2="267.97" y2="102.87" width="0.1524" layer="91"/>
<pinref part="U$1" gate="G$1" pin="GND"/>
<wire x1="264.16" y1="101.6" x2="264.16" y2="100.33" width="0.1524" layer="91"/>
<junction x="264.16" y="101.6"/>
<pinref part="C1" gate="C" pin="2"/>
</segment>
</net>
<net name="TXD1" class="0">
<segment>
<label x="198.12" y="168.91" size="1.27" layer="95" ratio="10"/>
<pinref part="R1" gate="R" pin="1"/>
<wire x1="204.47" y1="168.91" x2="198.12" y2="168.91" width="0.1524" layer="91"/>
</segment>
<segment>
<pinref part="U2" gate="G$1" pin="UART_TX"/>
<wire x1="224.79" y1="127" x2="218.44" y2="127" width="0.1524" layer="91"/>
<label x="218.44" y="127" size="1.27" layer="95" ratio="10"/>
</segment>
</net>
<net name="RXD1" class="0">
<segment>
<label x="198.12" y="166.37" size="1.27" layer="95" ratio="10"/>
<pinref part="R2" gate="R" pin="1"/>
<wire x1="204.47" y1="166.37" x2="198.12" y2="166.37" width="0.1524" layer="91"/>
</segment>
<segment>
<pinref part="U2" gate="G$1" pin="UART_RX"/>
<wire x1="224.79" y1="121.92" x2="218.44" y2="121.92" width="0.1524" layer="91"/>
<label x="218.44" y="121.92" size="1.27" layer="95" ratio="10"/>
</segment>
</net>
<net name="RESET" class="0">
<segment>
<pinref part="U1" gate="G$1" pin="!RESET"/>
<wire x1="219.71" y1="161.29" x2="205.74" y2="161.29" width="0.1524" layer="91"/>
<label x="205.74" y="161.29" size="1.27" layer="95" ratio="10"/>
</segment>
<segment>
<pinref part="U2" gate="G$1" pin="RESETB"/>
<wire x1="252.73" y1="116.84" x2="264.16" y2="116.84" width="0.1524" layer="91"/>
<label x="257.81" y="116.84" size="1.27" layer="95" ratio="10"/>
</segment>
</net>
<net name="KEY" class="0">
<segment>
<pinref part="U2" gate="G$1" pin="PIO0"/>
<wire x1="252.73" y1="129.54" x2="264.16" y2="129.54" width="0.1524" layer="91"/>
<label x="260.35" y="129.54" size="1.27" layer="95" ratio="10"/>
</segment>
<segment>
<pinref part="U1" gate="G$1" pin="!DTR!/IO"/>
<wire x1="219.71" y1="151.13" x2="205.74" y2="151.13" width="0.1524" layer="91"/>
<label x="205.74" y="151.13" size="1.27" layer="95" ratio="10"/>
</segment>
</net>
<net name="LED" class="0">
<segment>
<pinref part="U2" gate="G$1" pin="PIO1"/>
<wire x1="252.73" y1="127" x2="264.16" y2="127" width="0.1524" layer="91"/>
<label x="260.35" y="127" size="1.27" layer="95" ratio="10"/>
</segment>
<segment>
<pinref part="U1" gate="G$1" pin="IO5"/>
<wire x1="260.35" y1="153.67" x2="269.24" y2="153.67" width="0.1524" layer="91"/>
<label x="264.16" y="153.67" size="1.27" layer="95" ratio="10"/>
</segment>
</net>
<net name="RTS" class="0">
<segment>
<pinref part="U1" gate="G$1" pin="!RTS!/IO"/>
<wire x1="260.35" y1="161.29" x2="269.24" y2="161.29" width="0.1524" layer="91"/>
<label x="264.16" y="161.29" size="1.27" layer="95" ratio="10"/>
<pinref part="R5" gate="R" pin="1"/>
</segment>
</net>
<net name="CTS" class="0">
<segment>
<pinref part="U1" gate="G$1" pin="!CTS!/IO"/>
<wire x1="260.35" y1="151.13" x2="269.24" y2="151.13" width="0.1524" layer="91"/>
<label x="264.16" y="151.13" size="1.27" layer="95" ratio="10"/>
<pinref part="R6" gate="R" pin="1"/>
</segment>
</net>
<net name="PIO2" class="0">
<segment>
<pinref part="U2" gate="G$1" pin="PIO2"/>
<wire x1="252.73" y1="124.46" x2="264.16" y2="124.46" width="0.1524" layer="91"/>
<label x="260.35" y="124.46" size="1.27" layer="95" ratio="10"/>
</segment>
<segment>
<pinref part="U1" gate="G$1" pin="IO8"/>
<wire x1="260.35" y1="166.37" x2="269.24" y2="166.37" width="0.1524" layer="91"/>
<label x="264.16" y="166.37" size="1.27" layer="95" ratio="10"/>
</segment>
</net>
<net name="PIO3" class="0">
<segment>
<pinref part="U2" gate="G$1" pin="PIO3"/>
<wire x1="252.73" y1="121.92" x2="264.16" y2="121.92" width="0.1524" layer="91"/>
<label x="260.35" y="121.92" size="1.27" layer="95" ratio="10"/>
</segment>
<segment>
<pinref part="U1" gate="G$1" pin="IO7"/>
<wire x1="260.35" y1="163.83" x2="269.24" y2="163.83" width="0.1524" layer="91"/>
<label x="264.16" y="163.83" size="1.27" layer="95" ratio="10"/>
</segment>
</net>
<net name="TXD" class="0">
<segment>
<pinref part="U1" gate="G$1" pin="TX/IO"/>
<wire x1="219.71" y1="168.91" x2="212.09" y2="168.91" width="0.1524" layer="91"/>
<pinref part="R1" gate="R" pin="2"/>
<label x="215.9" y="168.91" size="1.27" layer="95" ratio="10"/>
</segment>
</net>
<net name="RXD" class="0">
<segment>
<pinref part="U1" gate="G$1" pin="RX/IO"/>
<wire x1="219.71" y1="166.37" x2="212.09" y2="166.37" width="0.1524" layer="91"/>
<pinref part="R2" gate="R" pin="2"/>
<label x="215.9" y="166.37" size="1.27" layer="95" ratio="10"/>
</segment>
</net>
<net name="RTS1" class="0">
<segment>
<pinref part="U2" gate="G$1" pin="UART_RTS"/>
<wire x1="224.79" y1="129.54" x2="218.44" y2="129.54" width="0.1524" layer="91"/>
<label x="218.44" y="129.54" size="1.27" layer="95" ratio="10"/>
</segment>
<segment>
<pinref part="R5" gate="R" pin="2"/>
<wire x1="276.86" y1="161.29" x2="284.48" y2="161.29" width="0.1524" layer="91"/>
<label x="279.4" y="161.29" size="1.27" layer="95" ratio="10"/>
</segment>
</net>
<net name="CTS1" class="0">
<segment>
<pinref part="U2" gate="G$1" pin="UART_CTS"/>
<wire x1="224.79" y1="124.46" x2="218.44" y2="124.46" width="0.1524" layer="91"/>
<label x="218.44" y="124.46" size="1.27" layer="95" ratio="10"/>
</segment>
<segment>
<pinref part="R6" gate="R" pin="2"/>
<wire x1="276.86" y1="151.13" x2="284.48" y2="151.13" width="0.1524" layer="91"/>
<label x="279.4" y="151.13" size="1.27" layer="95" ratio="10"/>
</segment>
</net>
<net name="NC5" class="0">
<segment>
<pinref part="U2" gate="G$1" pin="NC"/>
<wire x1="224.79" y1="119.38" x2="218.44" y2="119.38" width="0.1524" layer="91"/>
<label x="218.44" y="119.38" size="1.27" layer="95" ratio="10"/>
<pinref part="J1" gate="G$1" pin="5"/>
</segment>
</net>
<net name="NC6" class="0">
<segment>
<pinref part="U2" gate="G$1" pin="NC@1"/>
<wire x1="224.79" y1="116.84" x2="218.44" y2="116.84" width="0.1524" layer="91"/>
<label x="218.44" y="116.84" size="1.27" layer="95" ratio="10"/>
<pinref part="J1" gate="G$1" pin="4"/>
</segment>
</net>
<net name="NC7" class="0">
<segment>
<pinref part="U2" gate="G$1" pin="NV@2"/>
<wire x1="224.79" y1="114.3" x2="218.44" y2="114.3" width="0.1524" layer="91"/>
<label x="218.44" y="114.3" size="1.27" layer="95" ratio="10"/>
<pinref part="J1" gate="G$1" pin="3"/>
</segment>
</net>
<net name="NC8" class="0">
<segment>
<pinref part="U2" gate="G$1" pin="NV@3"/>
<wire x1="224.79" y1="111.76" x2="218.44" y2="111.76" width="0.1524" layer="91"/>
<label x="218.44" y="111.76" size="1.27" layer="95" ratio="10"/>
<pinref part="J1" gate="G$1" pin="2"/>
</segment>
</net>
<net name="NC10" class="0">
<segment>
<pinref part="U2" gate="G$1" pin="NC@4"/>
<wire x1="252.73" y1="114.3" x2="267.97" y2="114.3" width="0.1524" layer="91"/>
<label x="260.35" y="114.3" size="1.27" layer="95" ratio="10"/>
</segment>
<segment>
<pinref part="J1" gate="G$1" pin="1"/>
<wire x1="218.44" y1="109.22" x2="224.79" y2="109.22" width="0.1524" layer="91"/>
<label x="218.44" y="109.22" size="1.27" layer="95" ratio="10"/>
</segment>
</net>
</nets>
</sheet>
</sheets>
</schematic>
</drawing>
</eagle>
